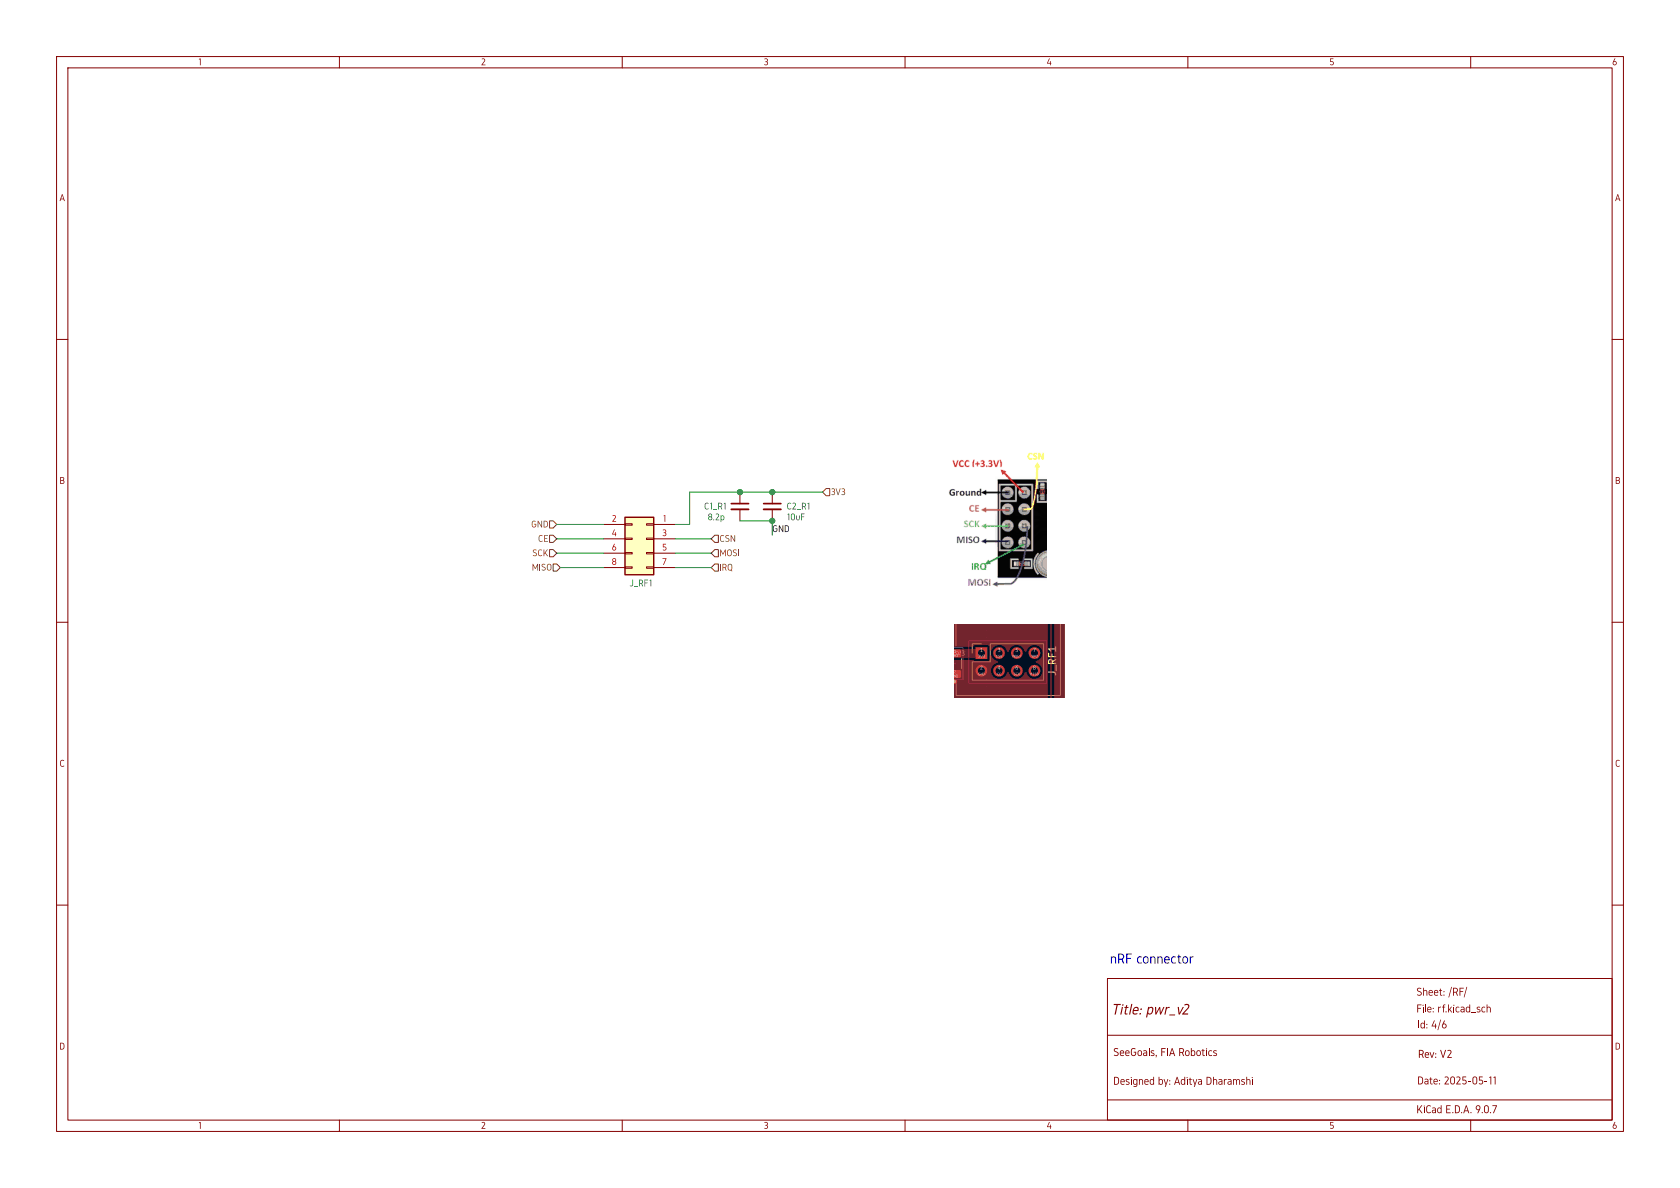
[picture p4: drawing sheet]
(kicad_sch
 (version 20250114)
 (generator "eeschema")
 (generator_version "9.0")
 (paper "A4")
 (title_block
  (title "pwr_v2")
  (date "2025-05-11")
  (rev "V2")
  (company "Buck regulator circuits to generate 12V, 5V and 3.3V supplies.")
  (comment 1 "nRF module connector"))
 (lib_symbols
  (symbol "Connector_Generic:Conn_02x04_Odd_Even"
   (pin_names
    (offset 1.016) (hide yes)) (exclude_from_sim no) (in_bom yes) (on_board yes)
   (property "Reference" "J" (at 1.27 5.08 0) (effects (font (size 1.27 1.27))))
   (property "Value" "Conn_02x04_Odd_Even" (at 1.27 -7.62 0) (effects (font (size 1.27 1.27))))
   (property "Footprint" "" (at 0 0 0) (effects (font (size 1.27 1.27)) (hide yes)))
   (property "Datasheet" "~" (at 0 0 0) (effects (font (size 1.27 1.27)) (hide yes)))
   (property "Description" "Generic connector, double row, 02x04, odd/even pin numbering scheme (row 1 odd numbers, row 2 even numbers), script generated (kicad-library-utils/schlib/autogen/connector/)" (at 0 0 0) (effects (font (size 1.27 1.27)) (hide yes)))
   (symbol "Conn_02x04_Odd_Even_1_1"
    (rectangle (start -1.27 3.81) (end 3.81 -6.35) (stroke (width 0.254) (type default)) (fill (type background)))
    (rectangle (start -1.27 2.667) (end 0 2.413) (stroke (width 0.1524) (type default)) (fill (type none)))
    (rectangle (start -1.27 0.127) (end 0 -0.127) (stroke (width 0.1524) (type default)) (fill (type none)))
    (rectangle (start -1.27 -2.413) (end 0 -2.667) (stroke (width 0.1524) (type default)) (fill (type none)))
    (rectangle (start -1.27 -4.953) (end 0 -5.207) (stroke (width 0.1524) (type default)) (fill (type none)))
    (rectangle (start 3.81 2.667) (end 2.54 2.413) (stroke (width 0.1524) (type default)) (fill (type none)))
    (rectangle (start 3.81 0.127) (end 2.54 -0.127) (stroke (width 0.1524) (type default)) (fill (type none)))
    (rectangle (start 3.81 -2.413) (end 2.54 -2.667) (stroke (width 0.1524) (type default)) (fill (type none)))
    (rectangle (start 3.81 -4.953) (end 2.54 -5.207) (stroke (width 0.1524) (type default)) (fill (type none)))
    (pin passive line (at -5.08 2.54 0) (length 3.81) (name "Pin_1" (effects (font (size 1.27 1.27)))) (number "1" (effects (font (size 1.27 1.27)))))
    (pin passive line (at -5.08 0 0) (length 3.81) (name "Pin_3" (effects (font (size 1.27 1.27)))) (number "3" (effects (font (size 1.27 1.27)))))
    (pin passive line (at -5.08 -2.54 0) (length 3.81) (name "Pin_5" (effects (font (size 1.27 1.27)))) (number "5" (effects (font (size 1.27 1.27)))))
    (pin passive line (at -5.08 -5.08 0) (length 3.81) (name "Pin_7" (effects (font (size 1.27 1.27)))) (number "7" (effects (font (size 1.27 1.27)))))
    (pin passive line (at 7.62 2.54 180) (length 3.81) (name "Pin_2" (effects (font (size 1.27 1.27)))) (number "2" (effects (font (size 1.27 1.27)))))
    (pin passive line (at 7.62 0 180) (length 3.81) (name "Pin_4" (effects (font (size 1.27 1.27)))) (number "4" (effects (font (size 1.27 1.27)))))
    (pin passive line (at 7.62 -2.54 180) (length 3.81) (name "Pin_6" (effects (font (size 1.27 1.27)))) (number "6" (effects (font (size 1.27 1.27)))))
    (pin passive line (at 7.62 -5.08 180) (length 3.81) (name "Pin_8" (effects (font (size 1.27 1.27)))) (number "8" (effects (font (size 1.27 1.27))))))
   (embedded_fonts no))
  (symbol "Device:C_Small"
   (pin_numbers (hide yes))
   (pin_names
    (offset 0.254) (hide yes)) (exclude_from_sim no) (in_bom yes) (on_board yes)
   (property "Reference" "C" (at 0.254 1.778 0) (effects (font (size 1.27 1.27)) (justify left)))
   (property "Value" "C_Small" (at 0.254 -2.032 0) (effects (font (size 1.27 1.27)) (justify left)))
   (property "Footprint" "" (at 0 0 0) (effects (font (size 1.27 1.27)) (hide yes)))
   (property "Datasheet" "~" (at 0 0 0) (effects (font (size 1.27 1.27)) (hide yes)))
   (property "Description" "Unpolarized capacitor, small symbol" (at 0 0 0) (effects (font (size 1.27 1.27)) (hide yes)))
   (symbol "C_Small_0_1"
    (polyline (pts (xy -1.524 0.508) (xy 1.524 0.508)) (stroke (width 0.3048) (type default)) (fill (type none)))
    (polyline (pts (xy -1.524 -0.508) (xy 1.524 -0.508)) (stroke (width 0.3302) (type default)) (fill (type none))))
   (symbol "C_Small_1_1"
    (pin passive line (at 0 2.54 270) (length 2.032) (name "~" (effects (font (size 1.27 1.27)))) (number "1" (effects (font (size 1.27 1.27)))))
    (pin passive line (at 0 -2.54 90) (length 2.032) (name "~" (effects (font (size 1.27 1.27)))) (number "2" (effects (font (size 1.27 1.27))))))
   (embedded_fonts no)))
 (text "nRF connector"
  (exclude_from_sim no)
  (at 196.215 170.18 0)
  (effects (font (size 1.905 1.905)) (justify left)))
 (junction
  (at 136.525 86.995)
  (diameter 0)
  (color 0 0 0 0))
 (junction
  (at 136.525 92.075)
  (diameter 0)
  (color 0 0 0 0))
 (junction
  (at 130.81 86.995)
  (diameter 0)
  (color 0 0 0 0))
 (wire
  (pts (xy 99.06 100.33) (xy 106.68 100.33))
  (stroke (width 0) (type default)))
 (wire
  (pts (xy 119.38 95.25) (xy 125.73 95.25))
  (stroke (width 0) (type default)))
 (wire
  (pts (xy 136.525 92.075) (xy 136.525 94.615))
  (stroke (width 0) (type default)))
 (wire
  (pts (xy 121.92 92.71) (xy 121.92 86.995))
  (stroke (width 0) (type default)))
 (wire
  (pts (xy 98.425 97.79) (xy 106.68 97.79))
  (stroke (width 0) (type default)))
 (wire
  (pts (xy 130.81 92.075) (xy 136.525 92.075))
  (stroke (width 0) (type default)))
 (wire
  (pts (xy 130.81 86.995) (xy 136.525 86.995))
  (stroke (width 0) (type default)))
 (wire
  (pts (xy 119.38 100.33) (xy 125.73 100.33))
  (stroke (width 0) (type default)))
 (wire
  (pts (xy 136.525 86.995) (xy 145.415 86.995))
  (stroke (width 0) (type default)))
 (wire
  (pts (xy 119.38 97.79) (xy 125.73 97.79))
  (stroke (width 0) (type default)))
 (wire
  (pts (xy 98.425 92.71) (xy 106.68 92.71))
  (stroke (width 0) (type default)))
 (wire
  (pts (xy 98.425 95.25) (xy 106.68 95.25))
  (stroke (width 0) (type default)))
 (wire
  (pts (xy 121.92 86.995) (xy 130.81 86.995))
  (stroke (width 0) (type default)))
 (wire
  (pts (xy 121.92 92.71) (xy 119.38 92.71))
  (stroke (width 0) (type default)))
 (image
  (at 178.435 116.84)
  (scale 0.126716)
  (data))
 (image
  (at 175.895 91.44)
  (scale 0.383084)
  (data))
 (label "GND"
  (at 136.525 94.615 0)
  (effects (font (size 1.27 1.27)) (justify left bottom)))
 (hierarchical_label "MISO"
  (shape input)
  (at 99.06 100.33 180)
  (effects (font (size 1.27 1.27)) (justify right)))
 (hierarchical_label "IRQ"
  (shape input)
  (at 125.73 100.33 0)
  (effects (font (size 1.27 1.27)) (justify left)))
 (hierarchical_label "SCK"
  (shape input)
  (at 98.425 97.79 180)
  (effects (font (size 1.27 1.27)) (justify right)))
 (hierarchical_label "MOSI"
  (shape input)
  (at 125.73 97.79 0)
  (effects (font (size 1.27 1.27)) (justify left)))
 (hierarchical_label "3V3"
  (shape input)
  (at 145.415 86.995 0)
  (effects (font (size 1.27 1.27)) (justify left)))
 (hierarchical_label "CE"
  (shape input)
  (at 98.425 95.25 180)
  (effects (font (size 1.27 1.27)) (justify right)))
 (hierarchical_label "CSN"
  (shape input)
  (at 125.73 95.25 0)
  (effects (font (size 1.27 1.27)) (justify left)))
 (hierarchical_label "GND"
  (shape input)
  (at 98.425 92.71 180)
  (effects (font (size 1.27 1.27)) (justify right)))
 (symbol
  (lib_id "Device:C_Small")
  (at 130.81 89.535 0)
  (unit 1)
  (exclude_from_sim no)
  (in_bom yes)
  (on_board yes)
  (dnp no)
  (property "Reference" "C1_R1" (at 124.46 89.535 0) (effects (font (size 1.27 1.27)) (justify left)))
  (property "Value" "8.2p" (at 125.095 91.44 0) (effects (font (size 1.27 1.27)) (justify left)))
  (property "Footprint" "Capacitor_SMD:C_1206_3216Metric" (at 130.81 89.535 0) (effects (font (size 1.27 1.27)) (hide yes)))
  (property "Datasheet" "~" (at 130.81 89.535 0) (effects (font (size 1.27 1.27)) (hide yes)))
  (property "Description" "JLC:C3037650" (at 130.81 89.535 0) (effects (font (size 1.27 1.27)) (hide yes)))
  (property "Sim.Device" "C" (at 130.81 89.535 0) (effects (font (size 1.27 1.27)) (hide yes)))
  (property "Sim.Pins" "1=+ 2=-" (at 130.81 89.535 0) (effects (font (size 1.27 1.27)) (hide yes)))
  (property "Datasheet_1" "" (at 130.81 89.535 0) (effects (font (size 1.27 1.27))))
  (property "Footprint_1" "" (at 130.81 89.535 0) (effects (font (size 1.27 1.27))))
  (property "Height" "" (at 130.81 89.535 0) (effects (font (size 1.27 1.27))))
  (property "Manufacturer_Name" "" (at 130.81 89.535 0) (effects (font (size 1.27 1.27))))
  (property "Manufacturer_Part_Number" "" (at 130.81 89.535 0) (effects (font (size 1.27 1.27))))
  (property "Mouser Part Number" "" (at 130.81 89.535 0) (effects (font (size 1.27 1.27))))
  (property "Mouser Price/Stock" "" (at 130.81 89.535 0) (effects (font (size 1.27 1.27))))
  (property "Reference_1" "" (at 130.81 89.535 0) (effects (font (size 1.27 1.27))))
  (property "Value_1" "" (at 130.81 89.535 0) (effects (font (size 1.27 1.27))))
  (property "Voltage" "" (at 130.81 89.535 0) (effects (font (size 1.27 1.27))))
  (pin "1")
  (pin "2"))
 (symbol
  (lib_id "Connector_Generic:Conn_02x04_Odd_Even")
  (at 114.3 95.25 0)
  (mirror y)
  (unit 1)
  (exclude_from_sim no)
  (in_bom yes)
  (on_board yes)
  (dnp no)
  (property "Reference" "J_RF1" (at 113.284 103.124 0) (effects (font (size 1.27 1.27))))
  (property "Value" "Conn_02x04_Counter_Clockwise" (at 113.03 88.9 0) (effects (font (size 1.27 1.27)) (hide yes)))
  (property "Footprint" "Connector_PinSocket_2.54mm:PinSocket_2x04_P2.54mm_Vertical" (at 114.3 95.25 0) (effects (font (size 1.27 1.27)) (hide yes)))
  (property "Datasheet" "~" (at 114.3 95.25 0) (effects (font (size 1.27 1.27)) (hide yes)))
  (property "Description" "JLC:C2977588" (at 114.3 95.25 0) (effects (font (size 1.27 1.27)) (hide yes)))
  (property "Datasheet_1" "" (at 114.3 95.25 0) (effects (font (size 1.27 1.27))))
  (property "Footprint_1" "" (at 114.3 95.25 0) (effects (font (size 1.27 1.27))))
  (property "Height" "" (at 114.3 95.25 0) (effects (font (size 1.27 1.27))))
  (property "Manufacturer_Name" "" (at 114.3 95.25 0) (effects (font (size 1.27 1.27))))
  (property "Manufacturer_Part_Number" "" (at 114.3 95.25 0) (effects (font (size 1.27 1.27))))
  (property "Mouser Part Number" "" (at 114.3 95.25 0) (effects (font (size 1.27 1.27))))
  (property "Mouser Price/Stock" "" (at 114.3 95.25 0) (effects (font (size 1.27 1.27))))
  (property "Reference_1" "" (at 114.3 95.25 0) (effects (font (size 1.27 1.27))))
  (property "Value_1" "" (at 114.3 95.25 0) (effects (font (size 1.27 1.27))))
  (property "Voltage" "" (at 114.3 95.25 0) (effects (font (size 1.27 1.27))))
  (pin "2")
  (pin "3")
  (pin "6")
  (pin "4")
  (pin "5")
  (pin "1")
  (pin "7")
  (pin "8"))
 (symbol
  (lib_id "Device:C_Small")
  (at 136.525 89.535 0)
  (unit 1)
  (exclude_from_sim no)
  (in_bom yes)
  (on_board yes)
  (dnp no)
  (property "Reference" "C2_R1" (at 139.065 89.535 0) (effects (font (size 1.27 1.27)) (justify left)))
  (property "Value" "10uF" (at 139.065 91.44 0) (effects (font (size 1.27 1.27)) (justify left)))
  (property "Footprint" "Capacitor_SMD:C_1206_3216Metric" (at 136.525 89.535 0) (effects (font (size 1.27 1.27)) (hide yes)))
  (property "Datasheet" "~" (at 136.525 89.535 0) (effects (font (size 1.27 1.27)) (hide yes)))
  (property "Description" "JLC: C1849" (at 136.525 89.535 0) (effects (font (size 1.27 1.27)) (hide yes)))
  (property "Datasheet_1" "" (at 136.525 89.535 0) (effects (font (size 1.27 1.27))))
  (property "Footprint_1" "" (at 136.525 89.535 0) (effects (font (size 1.27 1.27))))
  (property "Height" "" (at 136.525 89.535 0) (effects (font (size 1.27 1.27))))
  (property "Manufacturer_Name" "" (at 136.525 89.535 0) (effects (font (size 1.27 1.27))))
  (property "Manufacturer_Part_Number" "" (at 136.525 89.535 0) (effects (font (size 1.27 1.27))))
  (property "Mouser Part Number" "" (at 136.525 89.535 0) (effects (font (size 1.27 1.27))))
  (property "Mouser Price/Stock" "" (at 136.525 89.535 0) (effects (font (size 1.27 1.27))))
  (property "Reference_1" "" (at 136.525 89.535 0) (effects (font (size 1.27 1.27))))
  (property "Value_1" "" (at 136.525 89.535 0) (effects (font (size 1.27 1.27))))
  (property "Voltage" "" (at 136.525 89.535 0) (effects (font (size 1.27 1.27))))
  (pin "1")
  (pin "2")))
